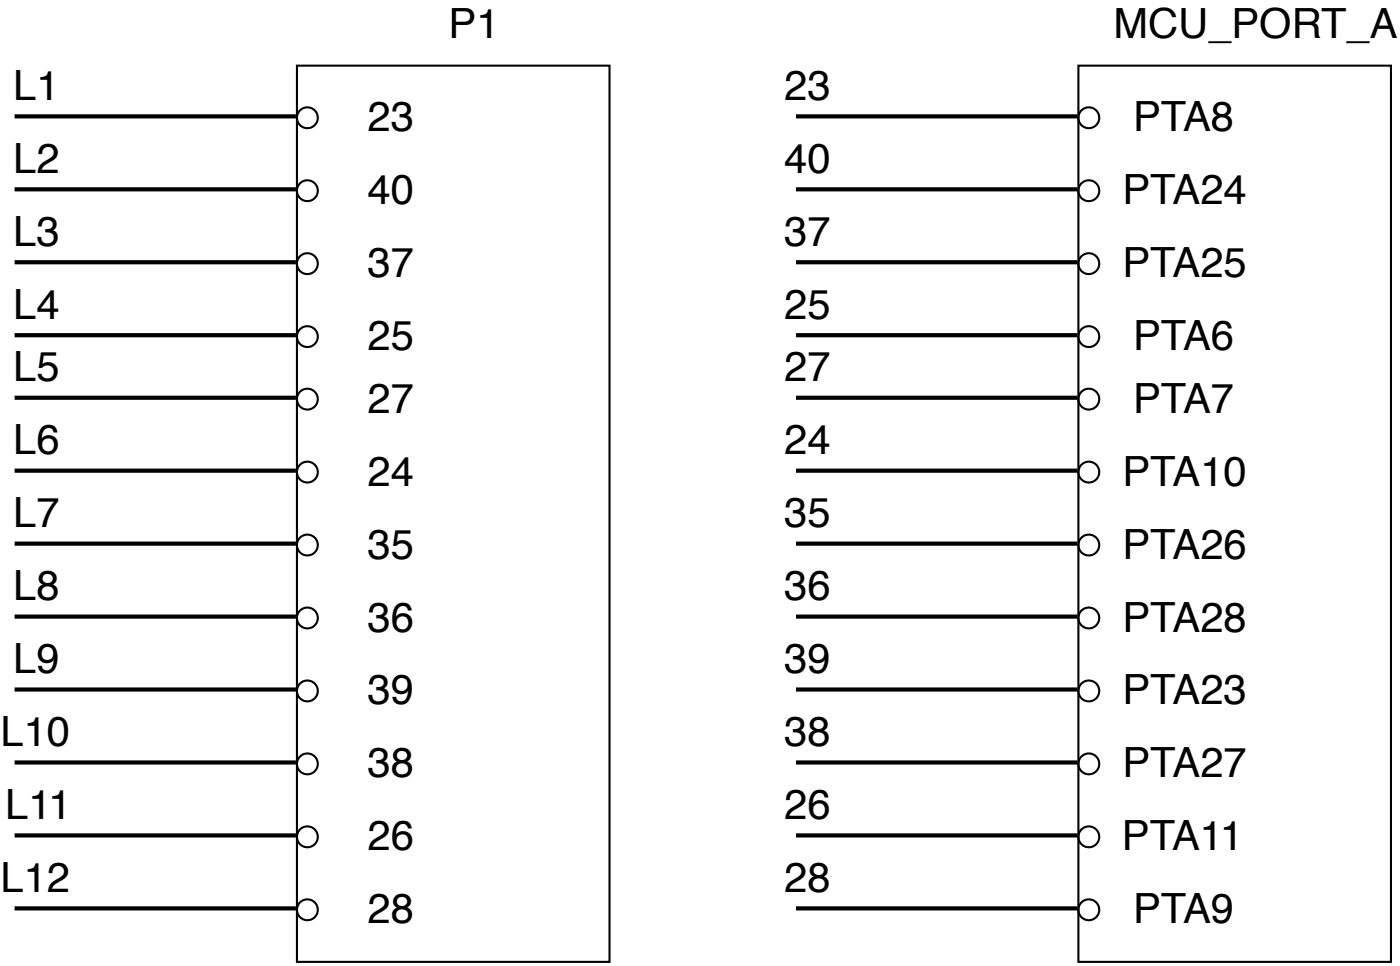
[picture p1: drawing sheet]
<svg xmlns="http://www.w3.org/2000/svg" width="170mm" height="118mm" viewBox="0 0 170 118" stroke-linecap="round" stroke-linejoin="round" font-family="sans-serif">
<g fill="none" stroke="#000" stroke-width=".25">
<path d="M36.1 8h38.1v109h-38.1zM131.2 8h38.1v109h-38.1z"/>
<circle cx="37.4" cy="14.3" r="1.27"/>
<circle cx="132.5" cy="14.3" r="1.27"/>
<circle cx="37.4" cy="23.2" r="1.27"/>
<circle cx="37.4" cy="32.1" r="1.27"/>
<circle cx="132.5" cy="23.2" r="1.27"/>
<circle cx="132.5" cy="32.1" r="1.27"/>
<circle cx="37.4" cy="48.6" r="1.27"/>
<circle cx="37.4" cy="40.9" r="1.27"/>
<circle cx="37.4" cy="57.4" r="1.27"/>
<circle cx="132.5" cy="48.6" r="1.27"/>
<circle cx="132.5" cy="40.9" r="1.27"/>
<circle cx="132.5" cy="57.4" r="1.27"/>
<circle cx="37.4" cy="66.3" r="1.27"/>
<circle cx="37.4" cy="75.2" r="1.27"/>
<circle cx="132.5" cy="66.3" r="1.27"/>
<circle cx="132.5" cy="75.2" r="1.27"/>
<circle cx="37.4" cy="84.1" r="1.27"/>
<circle cx="37.4" cy="92.9" r="1.27"/>
<circle cx="132.5" cy="84.1" r="1.27"/>
<circle cx="132.5" cy="92.9" r="1.27"/>
<circle cx="37.4" cy="110.7" r="1.27"/>
<circle cx="37.4" cy="101.8" r="1.27"/>
<circle cx="132.5" cy="101.8" r="1.27"/>
<circle cx="132.5" cy="110.7" r="1.27"/>
</g>
<g fill="none" stroke="#000" stroke-width=".51">
<path d="M1.8 14.2h34.2M96.9 14.2h34.2M1.8 23h34.2M1.8 31.9h34.2M96.9 23h34.2M96.9 31.9h34.2M1.8 40.8h34.2M1.8 48.4h34.2M1.8 57.3h34.2M96.9 40.8h34.2M96.9 48.4h34.2M96.9 57.3h34.2"/>
<path d="M1.8 66.1h34.2M1.8 75h34.2M96.9 66.1h34.2M96.9 75h34.2M1.8 83.9h34.2M1.8 92.8h34.2M96.9 83.9h34.2M96.9 92.8h34.2M1.8 101.6h34.2M1.8 110.5h34.2M96.9 101.6h34.2M96.9 110.5h34.2"/>
</g>
<g font-size="5.1">
<text x="54.6" y="4.6">P1</text>
<text x="135.5" y="4.6">MCU_PORT_A</text>
<text x="1.6" y="12.2">L1</text>
<text x="44.7" y="16">23</text>
<text x="95.4" y="12.2">23</text>
<text x="137.9" y="16">PTA8</text>
<text x="1.6" y="21">L2</text>
<text x="95.4" y="21">40</text>
<text x="1.6" y="29.9">L3</text>
<text x="44.7" y="24.8">40</text>
<text x="95.4" y="29.9">37</text>
<text x="136.6" y="24.8">PTA24</text>
<text x="44.7" y="33.7">37</text>
<text x="136.6" y="33.7">PTA25</text>
<text x="1.6" y="38.8">L4</text>
<text x="95.4" y="38.8">25</text>
<text x="1.6" y="46.4">L5</text>
<text x="44.7" y="42.6">25</text>
<text x="95.4" y="46.4">27</text>
<text x="137.9" y="42.6">PTA6</text>
<text x="44.7" y="50.2">27</text>
<text x="137.9" y="50.2">PTA7</text>
<text x="1.6" y="55.3">L6</text>
<text x="44.7" y="59.1">24</text>
<text x="95.4" y="55.3">24</text>
<text x="136.6" y="59.1">PTA10</text>
<text x="1.6" y="64.2">L7</text>
<text x="95.4" y="64.2">35</text>
<text x="44.7" y="68">35</text>
<text x="136.6" y="68">PTA26</text>
<text x="1.6" y="73">L8</text>
<text x="44.7" y="76.8">36</text>
<text x="95.4" y="73">36</text>
<text x="136.6" y="76.8">PTA28</text>
<text x="1.6" y="81.9">L9</text>
<text x="95.4" y="81.9">39</text>
<text x="44.7" y="85.7">39</text>
<text x="136.6" y="85.7">PTA23</text>
<text x=".1" y="90.8">L10</text>
<text x="44.7" y="94.6">38</text>
<text x="95.4" y="90.8">38</text>
<text x="136.6" y="94.6">PTA27</text>
<text x=".6" y="99.6">L11</text>
<text x="95.4" y="99.6">26</text>
<text x="44.7" y="103.5">26</text>
<text x="136.5" y="103.5">PTA11</text>
<text x=".1" y="108.5">L12</text>
<text x="44.7" y="112.3">28</text>
<text x="95.4" y="108.5">28</text>
<text x="137.9" y="112.3">PTA9</text>
</g>
</svg>
